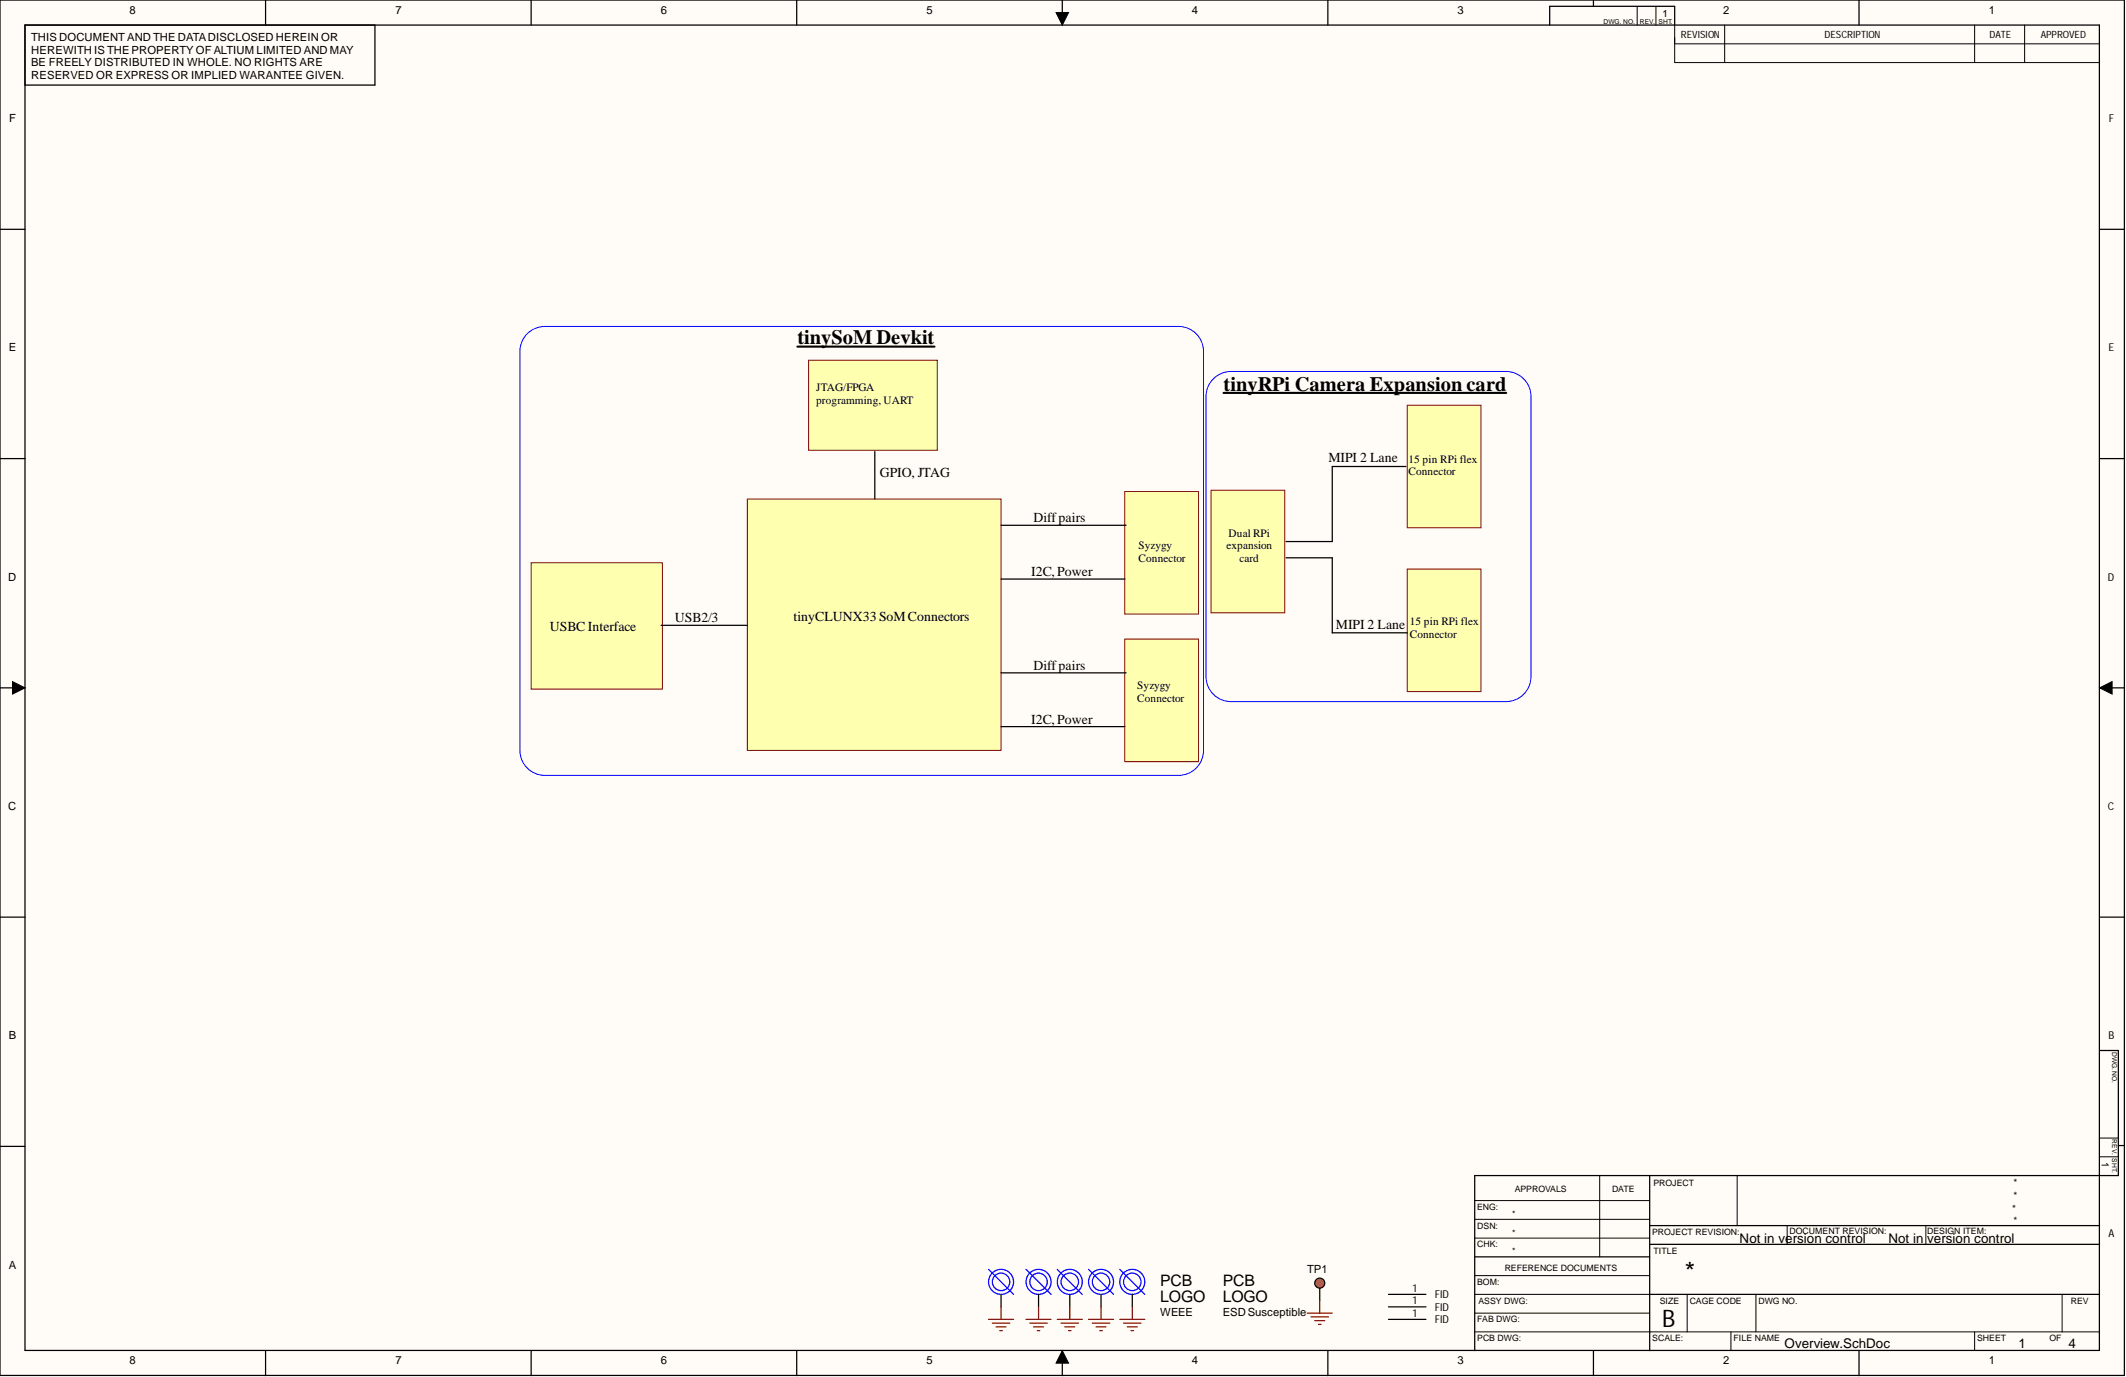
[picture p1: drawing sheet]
<svg xmlns="http://www.w3.org/2000/svg" width="431mm" height="279mm" viewBox="0 0 431 279" stroke-linecap="round" stroke-linejoin="round" font-family="sans-serif">
<g fill="#fffcf8">
<path d="M0 0h431.2v279.1h-431.2z" fill-rule="evenodd"/>
<path d="M0 0h431.2v279.1h-431.2z" fill-rule="evenodd"/>
</g>
<g fill="none" stroke="#000" stroke-width=".2">
<path d="M214.3 2.5h2.5l-1.2 2.6zM332.2 1.3v3.8M336.1 1.3v3.8M339.9 5.1v7.6h86.2M339.9 8.9h86.2M350 5.1v7.6M400.7 5.1v7.6M410.9 5.1v7.6M2.5 138.3l2.6 1.3-2.6 1.2zM426.1 139.6l2.5-1.3v2.5zM324.6 238.5v16.5M352.5 238.5v10.2"/>
<path d="M426.1 234.7h3.8M426.1 230.9h3.8M299.3 247.4h35.5M299.3 243.6h35.5M299.3 251.2h35.5M299.3 258.8h35.5M362.7 248.7v3.8M390.8 248.7v3.8M215.6 274.1l1.2 2.5h-2.5zM299.3 270.2h126.8M299.3 262.6h35.5M299.3 266.4h35.5"/>
<path d="M342.4 262.6v7.6M351.3 270.2v3.9M356.3 262.6v7.6M400.7 270.2v3.9M418.5 262.6v7.6"/>
</g>
<g fill="none" stroke="#000" stroke-width=".25">
<path d="M0 0h431.1v279.1h-431.1zM5.1 5.1h420.9v268.9h-420.9zM53.9 0v5.1M76.1 5.1v12.2h-71M107.8 0v5.1M161.7 0v5.1M215.6 0v5.1M269.5 0v5.1M314.5 5.1v-3.8h25.4v3.8M323.4 0v1.3M377.3 0v5.1M0 46.5h5.1"/>
<path d="M426.1 46.5h5.1M0 93.1h5.1M426.1 93.1h5.1M0 139.6h5.1M426.1 139.6h5.1M0 186.1h5.1M426.1 186.1h5.1M426.1 213.2h3.8v25.3h-130.6v35.6M0 232.6h5.1M334.8 238.5v35.6M429.9 232.4h1.3M299.3 255h35.5"/>
<path d="M334.8 248.7h91.3M334.8 252.5h91.3M53.9 274.1v5M107.8 274.1v5M161.7 274.1v5M215.6 274.1v5M269.5 274.1v5M323.4 274.1v5M334.8 262.6h91.3M377.3 274.1v5"/>
</g>
<path d="M214.3 2.5h2.5l-1.2 2.6zM2.5 138.3l2.6 1.3-2.6 1.2zM426.1 139.6l2.5-1.3v2.5zM215.6 274.1l1.2 2.5h-2.5z" fill="#000"/>
<path d="M151.7 101.3h51.5v51h-51.5z" fill-rule="evenodd" fill="#ffffb0"/>
<path d="M151.7 101.3h51.5v51h-51.5z" fill="none" stroke="#800000" stroke-width=".2"/>
<path d="M107.8 114.2h26.6v25.6h-26.6z" fill-rule="evenodd" fill="#ffffb0"/>
<path d="M107.8 114.2h26.6v25.6h-26.6z" fill="none" stroke="#800000" stroke-width=".2"/>
<path d="M285.6 82.2h14.9v24.9h-14.9z" fill-rule="evenodd" fill="#ffffb0"/>
<path d="M285.6 82.2h14.9v24.9h-14.9z" fill="none" stroke="#800000" stroke-width=".2"/>
<path d="M285.6 115.5h14.9v24.8h-14.9z" fill-rule="evenodd" fill="#ffffb0"/>
<path d="M285.6 115.5h14.9v24.8h-14.9z" fill="none" stroke="#800000" stroke-width=".2"/>
<path d="M228.3 99.7h14.9v24.9h-14.9z" fill-rule="evenodd" fill="#ffffb0"/>
<path d="M228.3 99.7h14.9v24.9h-14.9z" fill="none" stroke="#800000" stroke-width=".2"/>
<path d="M285.3 94.7h-14.9v15.2h-9.4M203.2 106.6h25.3M203.2 117.5h25.1M261 113.2h9.4v15.2h15.2M134.2 126.9h17.5" fill="none" stroke="#000" stroke-width=".25"/>
<path d="M164.1 73.1h26.1v18.3h-26.1z" fill-rule="evenodd" fill="#ffffb0"/>
<path d="M164.1 73.1h26.1v18.3h-26.1z" fill="none" stroke="#800000" stroke-width=".2"/>
<path d="M177.5 91.6v9.7" fill="none" stroke="#000" stroke-width=".25"/>
<path d="M245.8 99.5h14.9v24.8h-14.9z" fill-rule="evenodd" fill="#ffffb0"/>
<path d="M245.8 99.5h14.9v24.8h-14.9z" fill="none" stroke="#800000" stroke-width=".2"/>
<path d="M228.3 129.7h14.9v24.8h-14.9z" fill-rule="evenodd" fill="#ffffb0"/>
<path d="M228.3 129.7h14.9v24.8h-14.9z" fill="none" stroke="#800000" stroke-width=".2"/>
<path d="M203.2 136.5h25.3M203.2 147.4h25.1M210.8 262.6v2.6M217.1 262.6v2.6M223.4 262.6v2.6M229.8 262.6v2.6M281.8 265.2h7.6M281.8 267.7h7.6M281.8 262.6h7.6" fill="none" stroke="#000" stroke-width=".25"/>
<path d="M107.3 67.4a5.1 5.1 0 0 1 3.3-1.2h128.6a5.1 5.1 0 0 1 5 5.1v81a5.1 5.1 0 0 1-5 5h-128.6a5.1 5.1 0 0 1-5.1-5v-81a5.1 5.1 0 0 1 1.8-3.9zM246.6 76.6a5.1 5.1 0 0 1 3.2-1.2h55.8a5.1 5.1 0 0 1 5.1 5v56.9a5.1 5.1 0 0 1-5.1 5.1h-55.8a5.1 5.1 0 0 1-5.1-5.1v-56.9a5.1 5.1 0 0 1 1.9-3.8z" fill="none" stroke="#00f" stroke-width=".2"/>
<path d="M161.8 70.3h27.8M248.3 79.7h57.4" fill="none" stroke="#000" stroke-width=".42"/>
<g fill="none" stroke="#00f" stroke-width=".25">
<path d="M208.2 257.6l5.1 5M214.6 257.6l5 5M220.9 257.6l5.1 5M227.2 257.6l5.1 5"/>
<circle cx="210.8" cy="260.1" r="1.78"/>
<circle cx="210.8" cy="260.1" r="2.54"/>
<circle cx="217.1" cy="260.1" r="1.78"/>
<circle cx="217.1" cy="260.1" r="2.54"/>
<circle cx="223.4" cy="260.1" r="1.78"/>
<circle cx="223.4" cy="260.1" r="2.54"/>
<circle cx="229.8" cy="260.1" r="1.78"/>
<circle cx="229.8" cy="260.1" r="2.54"/>
</g>
<circle cx="267.8" cy="260.4" r="1.01" fill="#fd8300"/>
<g fill="none" stroke="#000" stroke-width=".25">
<path d="M203.2 262.6v2.6M267.8 261.4v2.5"/>
<circle cx="267.8" cy="260.4" r="1.01"/>
</g>
<g fill="none" stroke="#800000" stroke-width=".25">
<path d="M200.6 267.7h5.1M201.4 268.5h3.5M202.1 269.2h2.1M202.9 270h.5M203.2 265.2v2.5M208.2 267.7h5.1M209 268.5h3.5M209.7 269.2h2.1M210.5 270h.5M210.8 265.2v2.5M214.6 267.7h5M215.3 268.5h3.6"/>
<path d="M216.1 269.2h2M216.8 270h.6M217.1 265.2v2.5M220.9 267.7h5.1M221.7 268.5h3.5M222.4 269.2h2.1M223.2 270h.5M223.4 265.2v2.5M227.2 267.7h5.1M228 268.5h3.6M228.8 269.2h2M229.5 270h.5"/>
<path d="M229.8 265.2v2.5M265.3 266.4h5.1M266.1 267.2h3.5M266.8 268h2M267.6 268.7h.5M267.8 263.9v2.5"/>
</g>
<g fill="none" stroke="#00f" stroke-width=".25">
<path d="M200.6 257.6l5.1 5"/>
<circle cx="203.2" cy="260.1" r="1.78"/>
<circle cx="203.2" cy="260.1" r="2.54"/>
</g>
<text font-size="5.4" x="341.9" y="259.9">*</text>
<text font-size="4.9" x="337.3" y="269.2">B</text>
<g font-size="4.1">
<text x="161.8" y="69.9">tinySoM Devkit</text>
<text x="248.3" y="79.3">tinyRPi Camera Expansion card</text>
</g>
<g font-size="3.2">
<text x="235.4" y="260.9">PCB</text>
<text x="248.1" y="260.9">PCB</text>
<text x="235.4" y="264.2">LOGO</text>
<text x="248.1" y="264.2">LOGO</text>
</g>
<g font-size="2.8">
<text x="269.6" y="93.8">MIPI 2 Lane</text>
<text x="178.6" y="96.9">GPIO, JTAG</text>
<text x="209.7" y="106">Diffpairs</text>
<text x="209.2" y="116.9">I2C, Power</text>
<text x="111.6" y="128.1">USBC Interface</text>
<text x="137" y="126.3">USB2/3</text>
<text x="161.1" y="126">tinyCLUNX33SoMConnectors</text>
<text x="271.1" y="127.6">MIPI 2 Lane</text>
<text x="209.7" y="135.9">Diffpairs</text>
<text x="209.2" y="146.8">I2C, Power</text>
</g>
<g font-size="2.7">
<text x="353" y="252.1">Not in version control</text>
<text x="383.2" y="252.1">Not in version control</text>
<text x="362.2" y="273.5">Overview.SchDoc</text>
<text x="409.6" y="273.5">1</text>
<text x="419.7" y="273.5">4</text>
</g>
<g font-size="2.3">
<text x="26.3" y="2.8">8</text>
<text x="80.2" y="2.8">7</text>
<text x="134.1" y="2.8">6</text>
<text x="188" y="2.8">5</text>
<text x="241.9" y="2.8">4</text>
<text x="295.8" y="2.8">3</text>
<text x="349.7" y="2.8">2</text>
<text x="403.6" y="2.8">1</text>
<text x="6.3" y="8.4">THIS DOCUMENTAND THE DATADISCLOSED HEREIN OR</text>
<text x="6.3" y="10.9">HEREWITH IS THE PROPERTY OF ALTIUM LIMITED AND MAY</text>
<text x="6.3" y="13.5">BE FREELY DISTRIBUTED IN WHOLE. NO RIGHTS ARE</text>
<text x="6.3" y="16">RESERVED OR EXPRESS OR IMPLIED WARANTEE GIVEN.</text>
<text x="1.9" y="24.8">F</text>
<text x="1.8" y="71.3">E</text>
<text x="165.6" y="79.4">JTAG/FPGA</text>
<text x="165.6" y="82">programming, UART</text>
<text x="285.8" y="93.9">15 pin RPi flex</text>
<text x="285.8" y="96.4">Connector</text>
<text x="231.1" y="111.4">Syzygy</text>
<text x="231.1" y="113.9">Connector</text>
<text x="248.9" y="111.4">expansion</text>
<text x="249.3" y="108.9">Dual RPi</text>
<text x="251.5" y="113.9">card</text>
<text x="1.7" y="117.8">D</text>
<text x="286.1" y="126.9">15 pin RPi flex</text>
<text x="286.1" y="129.4">Connector</text>
<text x="230.8" y="139.8">Syzygy</text>
<text x="230.8" y="142.4">Connector</text>
<text x="1.7" y="164.4">C</text>
<text x="1.8" y="210.9">B</text>
<text x="1.8" y="257.4">A</text>
<text x="265.3" y="258.3">TP1</text>
<text x="235.4" y="266.9">WEEE</text>
<text x="248.1" y="266.9">ESDSusceptible</text>
<text x="26.3" y="276.8">8</text>
<text x="80.2" y="276.8">7</text>
<text x="134.1" y="276.8">6</text>
<text x="188" y="276.8">5</text>
<text x="241.9" y="276.8">4</text>
<text x="295.8" y="276.8">3</text>
<text x="349.7" y="276.8">2</text>
<text x="403.6" y="276.8">1</text>
</g>
<g font-size="2.2">
<text x="427.9" y="24.8">F</text>
<text x="427.9" y="71.3">E</text>
<text x="427.8" y="117.8">D</text>
<text x="427.8" y="164.4">C</text>
<text x="427.9" y="210.9">B</text>
<text x="427.9" y="251">A</text>
<text x="286.7" y="262.1">1</text>
<text x="291.2" y="263.4">FID</text>
<text x="286.7" y="264.7">1</text>
<text x="286.7" y="267.2">1</text>
<text x="291.2" y="265.9">FID</text>
<text x="291.2" y="268.5">FID</text>
</g>
<g font-size="2">
<text x="337.4" y="3.4">1</text>
<text x="341.1" y="7.7">REVISION</text>
<text x="370.3" y="7.7">DESCRIPTION</text>
<text x="403.8" y="7.7">DATE</text>
<text x="414.2" y="7.7">APPROVED</text>
<text x="426.5" y="235.8" transform="rotate(90 426.5 235.8)">1</text>
<text x="408.3" y="246">*</text>
<text x="408.6" y="240.6">*</text>
<text x="408.6" y="243.3">*</text>
<text x="408.6" y="248.3">*</text>
</g>
<g font-size="1.8">
<text x="299.8" y="245.5">ENG:</text>
<text x="307.4" y="241.9">APPROVALS</text>
<text x="327.2" y="241.9">DATE</text>
<text x="335.5" y="240.6">PROJECT</text>
<text x="299.8" y="249.3">DSN:</text>
<text x="306.9" y="247">*</text>
<text x="306.9" y="250.8">*</text>
<text x="335.3" y="250.5">PROJECT REVISION:</text>
<text x="363.2" y="250.3">DOCUMENT REVISION:</text>
<text x="391.1" y="250.3">DESIGN ITEM:</text>
<text x="299.8" y="253.1">CHK:</text>
<text x="305.4" y="257.9">REFERENCE DOCUMENTS</text>
<text x="306.9" y="254.3">*</text>
<text x="335.5" y="254.3">TITLE</text>
<text x="299.8" y="260.7">BOM:</text>
<text x="299.8" y="268.3">FAB DWG:</text>
<text x="300" y="264.5">ASSY DWG:</text>
<text x="336.8" y="264.5">SIZE</text>
<text x="342.9" y="264.5">CAGE CODE</text>
<text x="356.8" y="264.5">DWG NO.</text>
<text x="420.3" y="264.5">REV</text>
<text x="299.8" y="272.1">PCB DWG:</text>
<text x="335.3" y="272.1">SCALE:</text>
<text x="351.8" y="272.1">FILE NAME</text>
<text x="401.2" y="272.1">SHEET</text>
<text x="415.9" y="272.1">OF</text>
</g>
<g font-size="1.4">
<text x="325.4" y="4.8">DWG. NO.</text>
<text x="332.8" y="4.8">REV.</text>
<text x="336.6" y="4.8">SHT.</text>
<text x="428.6" y="213.4" transform="rotate(90 428.6 213.4)">DWG. NO.</text>
<text x="428.6" y="231.2" transform="rotate(90 428.6 231.2)">REV.</text>
<text x="428.6" y="235" transform="rotate(90 428.6 235)">SHT.</text>
</g>
</svg>
